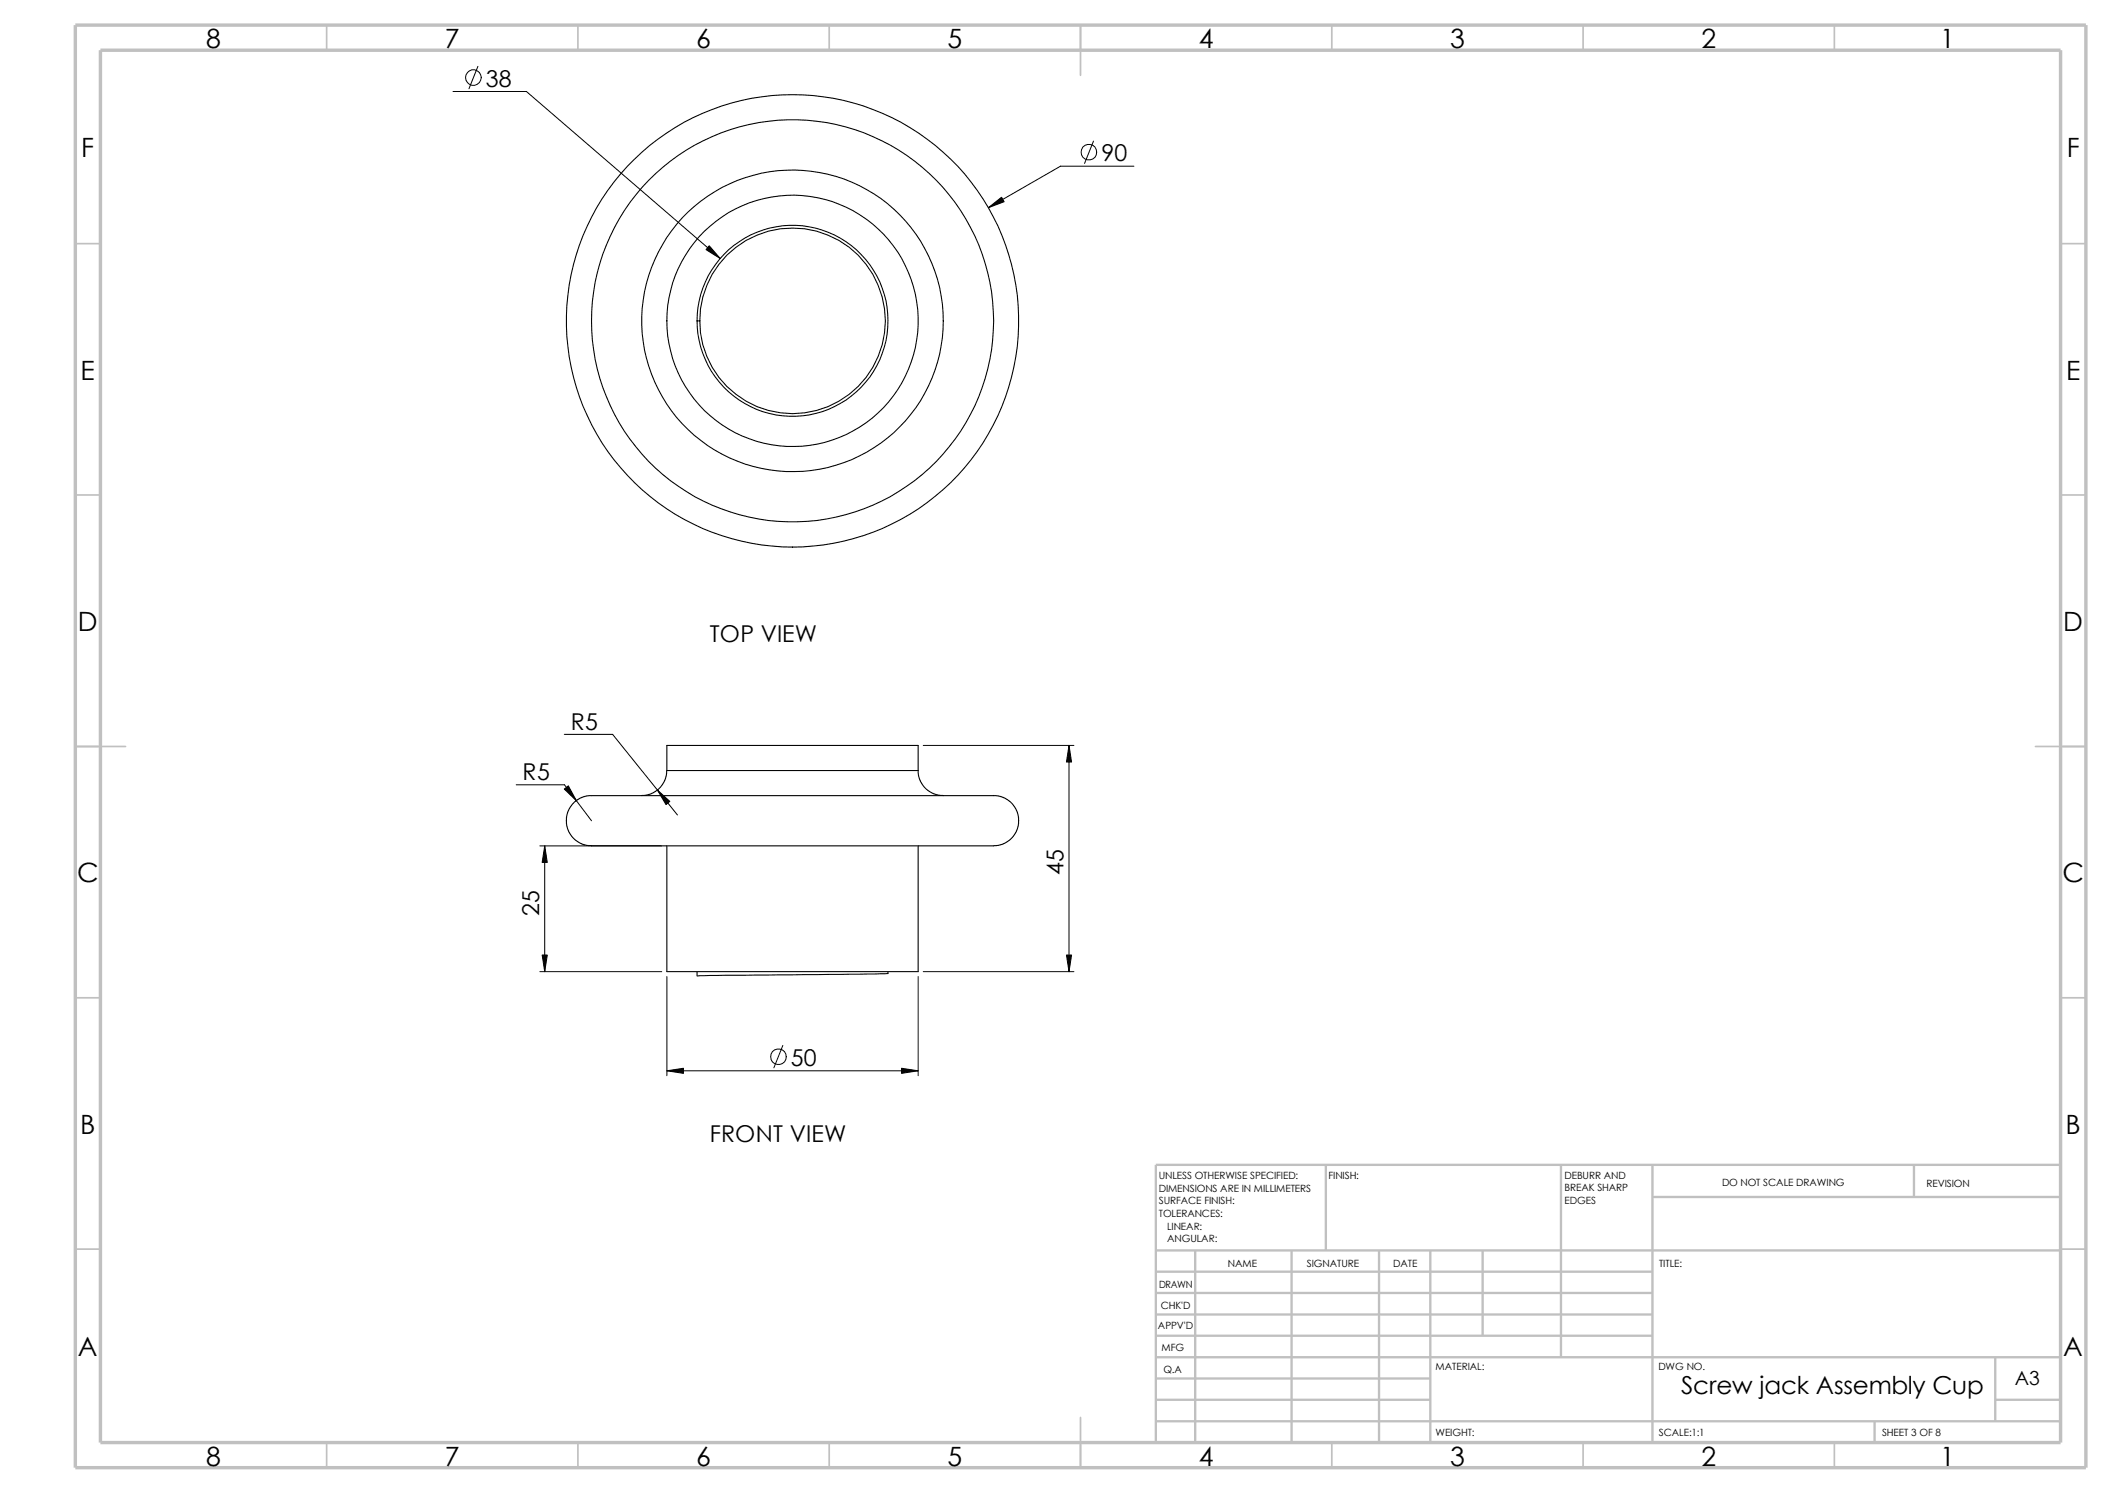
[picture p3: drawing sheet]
<svg xmlns="http://www.w3.org/2000/svg" width="420mm" height="297mm" viewBox="0 0 420 297" stroke-linecap="round" stroke-linejoin="round" font-family="sans-serif">
<g fill="none" stroke="#c0c0c0" stroke-width=".34">
<path d="M65 5v5M115 5v5M165 5v5M215 5v10M265 5v5M315 5v5M365 5v5M15 48.5h5M410 48.5h5M15 98.5h5M410 98.5h5M15 148.5h10"/>
<path d="M405 148.5h10M15 198.5h5M410 198.5h5M15 248.5h5M410 248.5h5M65 287v5M115 287v5M165 287v5M215 282v10M265 287v5M315 287v5M365 287v5"/>
</g>
<g fill="none" stroke="#c0c0c0" stroke-width=".47">
<path d="M263.8 231.7v17.1M310.6 231.7v38.3M328.8 238.1h81.2M328.8 231.7v55.3M380.8 231.7v6.4M410 231.7h-180v55.3M230 253h98.8M230 257.2h98.8M230 248.8h180M237.8 248.8v38.2M257 248.8v38.2M274.4 248.8v38.2"/>
<path d="M284.6 248.8v38.2M295 248.8v16.9M230 278.5h54.6M230 270h180M230 274.2h54.6M230 261.5h98.8M230 265.7h98.8M397 278.5h13M397 270v12.7M230 282.7h180M373 282.7v4.3"/>
</g>
<path d="M15 5h400v287h-400zM20 10h390v277h-390z" fill="none" stroke="#c0c0c0" stroke-width=".68" stroke-linecap="butt"/>
<g fill="none" stroke="#000" stroke-width=".21">
<path d="M138.7 63.8h.5M113.9 159.9l1.4-1.1 1.8-.5 80.6-.1 1.9 .4 1.4 .9 .6 .7 .7 1.1 .4 1.9-.3 1.6-.9 1.7-.8 .7-1.1 .7-1.9 .4h-80l-1.6-.3-1.2-.6-1-.9-.9-1.3-.3-1.3v-1.6l.3-1zM132.7 153.3l-.4 1.9-.5 .8-.7 .9-1.5 1-1.9 .4M132.7 148.3h50v5h-50zM182.6 153.3l.4 1.9 .7 1.1 .7 .8 1.7 .9 1.6 .3M132.7 168.3v25h50v-25M138.7 193.3v.8M176.7 193.3v.4h-.7l-37.3 .4"/>
<circle cx="157.7" cy="63.8" r="25"/>
<circle cx="157.7" cy="63.8" r="45"/>
<circle cx="157.7" cy="63.8" r="30"/>
<circle cx="157.7" cy="63.8" r="19"/>
<circle cx="157.7" cy="63.8" r="18.5"/>
<circle cx="157.7" cy="63.8" r="40"/>
</g>
<g fill="none" stroke="#000" stroke-width=".2">
<path d="M90.1 18.2h14.6l38.6 33.2M95.1 13.2l-1.8 4.5M217.6 28.1l-1.8 4.4M225.6 33.1h-14.6l-14.4 8.2M102.7 156.1h9.6l5.4 7.2M112.3 146.1h9.6l12.9 16M183.7 148.3h30M212.7 148.3v45M107.4 168.3h24.3M108.4 168.3v25M107.4 193.3h24.3M132.7 194.3v19.7"/>
<path d="M182.7 194.3v19.7M183.7 193.3h30M132.7 213h50M155.7 208l-1.7 4.4"/>
<circle cx="94.2" cy="15.4" r="1.56"/>
<circle cx="216.6" cy="30.3" r="1.56"/>
<circle cx="154.9" cy="210.2" r="1.56"/>
</g>
<path d="M141.1 48.9l2.2 2.5-2.8-1.7zM196.6 41.3l2.7-2.1 .5 .9zM112.3 157l.8-.7 1.6 3zM130.8 157.2l2.5 2.2-.8 .7zM212.7 148.3l.5 3.3h-1zM108.4 168.3l.5 3.3h-1zM107.9 190h1l-.5 3.3zM212.2 190h1l-.5 3.3zM132.7 213l3.3-.5v1zM179.4 212.5l3.3 .5-3.3 .5z" fill="#000" stroke="#000" stroke-width=".2"/>
<g font-size="5.3">
<text x="41" y="9.6">8</text>
<text x="88.5" y="9.6">7</text>
<text x="138.5" y="9.6">6</text>
<text x="188.5" y="9.6">5</text>
<text x="238.5" y="9.6">4</text>
<text x="288.5" y="9.6">3</text>
<text x="338.5" y="9.6">2</text>
<text x="386" y="9.6">1</text>
<text x="16.2" y="31.3">F</text>
<text x="411.2" y="31.3">F</text>
<text x="16" y="75.6">E</text>
<text x="411" y="75.6">E</text>
<text x="15.5" y="125.6">D</text>
<text x="410.5" y="125.6">D</text>
<text x="15.3" y="175.6">C</text>
<text x="410.3" y="175.6">C</text>
<text x="16" y="225.6">B</text>
<text x="411" y="225.6">B</text>
<text x="15.5" y="269.8">A</text>
<text x="410.5" y="269.8">A</text>
<text x="41" y="291.6">8</text>
<text x="88.5" y="291.6">7</text>
<text x="138.5" y="291.6">6</text>
<text x="188.5" y="291.6">5</text>
<text x="238.5" y="291.6">4</text>
<text x="288.5" y="291.6">3</text>
<text x="338.5" y="291.6">2</text>
<text x="386" y="291.6">1</text>
</g>
<text font-size="4.9" x="334.5" y="277.4">Screw jack Assembly Cup</text>
<g font-size="4.6">
<text x="96.7" y="17.2">38</text>
<text x="219.2" y="32">90</text>
<text x="141.2" y="127.8">TOP VIEW</text>
<text x="113.5" y="145.2">R5</text>
<text x="104" y="155.2">R5</text>
<text x="211.6" y="174" transform="rotate(-90 211.6 174)">45</text>
<text x="107.3" y="182.1" transform="rotate(-90 107.3 182.1)">25</text>
<text x="157.4" y="212">50</text>
<text x="141.2" y="227.2">FRONT VIEW</text>
</g>
<text font-size="3.9" x="400.9" y="275.5">A3</text>
<g font-size="2">
<text x="230.5" y="234.6">UNLESS OTHERWISE SPECIFIED:</text>
<text x="230.5" y="237.1">DIMENSIONS ARE IN MILLIMETERS</text>
<text x="230.5" y="239.6">SURFACE FINISH:</text>
<text x="264.3" y="234.6">FINISH:</text>
<text x="311.3" y="234.5">DEBURR AND</text>
<text x="311.3" y="237">BREAK SHARP</text>
<text x="311.3" y="239.5">EDGES</text>
<text x="342.6" y="236">DO NOT SCALE DRAWING</text>
<text x="383.3" y="236.2">REVISION</text>
<text x="230.5" y="242.1">TOLERANCES:</text>
<text x="232.2" y="244.6">LINEAR:</text>
<text x="232.2" y="247.1">ANGULAR:</text>
<text x="260" y="252">SIGNATURE</text>
<text x="277.2" y="252">DATE</text>
<text x="330.1" y="252">TITLE:</text>
<text x="230.6" y="256.2">DRAWN</text>
<text x="244.3" y="252.1">NAME</text>
<text x="230.9" y="260.4">CHK'D</text>
<text x="230.4" y="264.5">APPV'D</text>
<text x="231.1" y="268.8">MFG</text>
<text x="231.5" y="273.1">Q.A</text>
<text x="285.6" y="272.5">MATERIAL:</text>
<text x="329.9" y="272.5">DWG NO.</text>
<text x="285.6" y="285.6">WEIGHT:</text>
<text x="330" y="285.6">SCALE:1:1</text>
<text x="374.4" y="285.6">SHEET 3 OF 8</text>
</g>
</svg>
